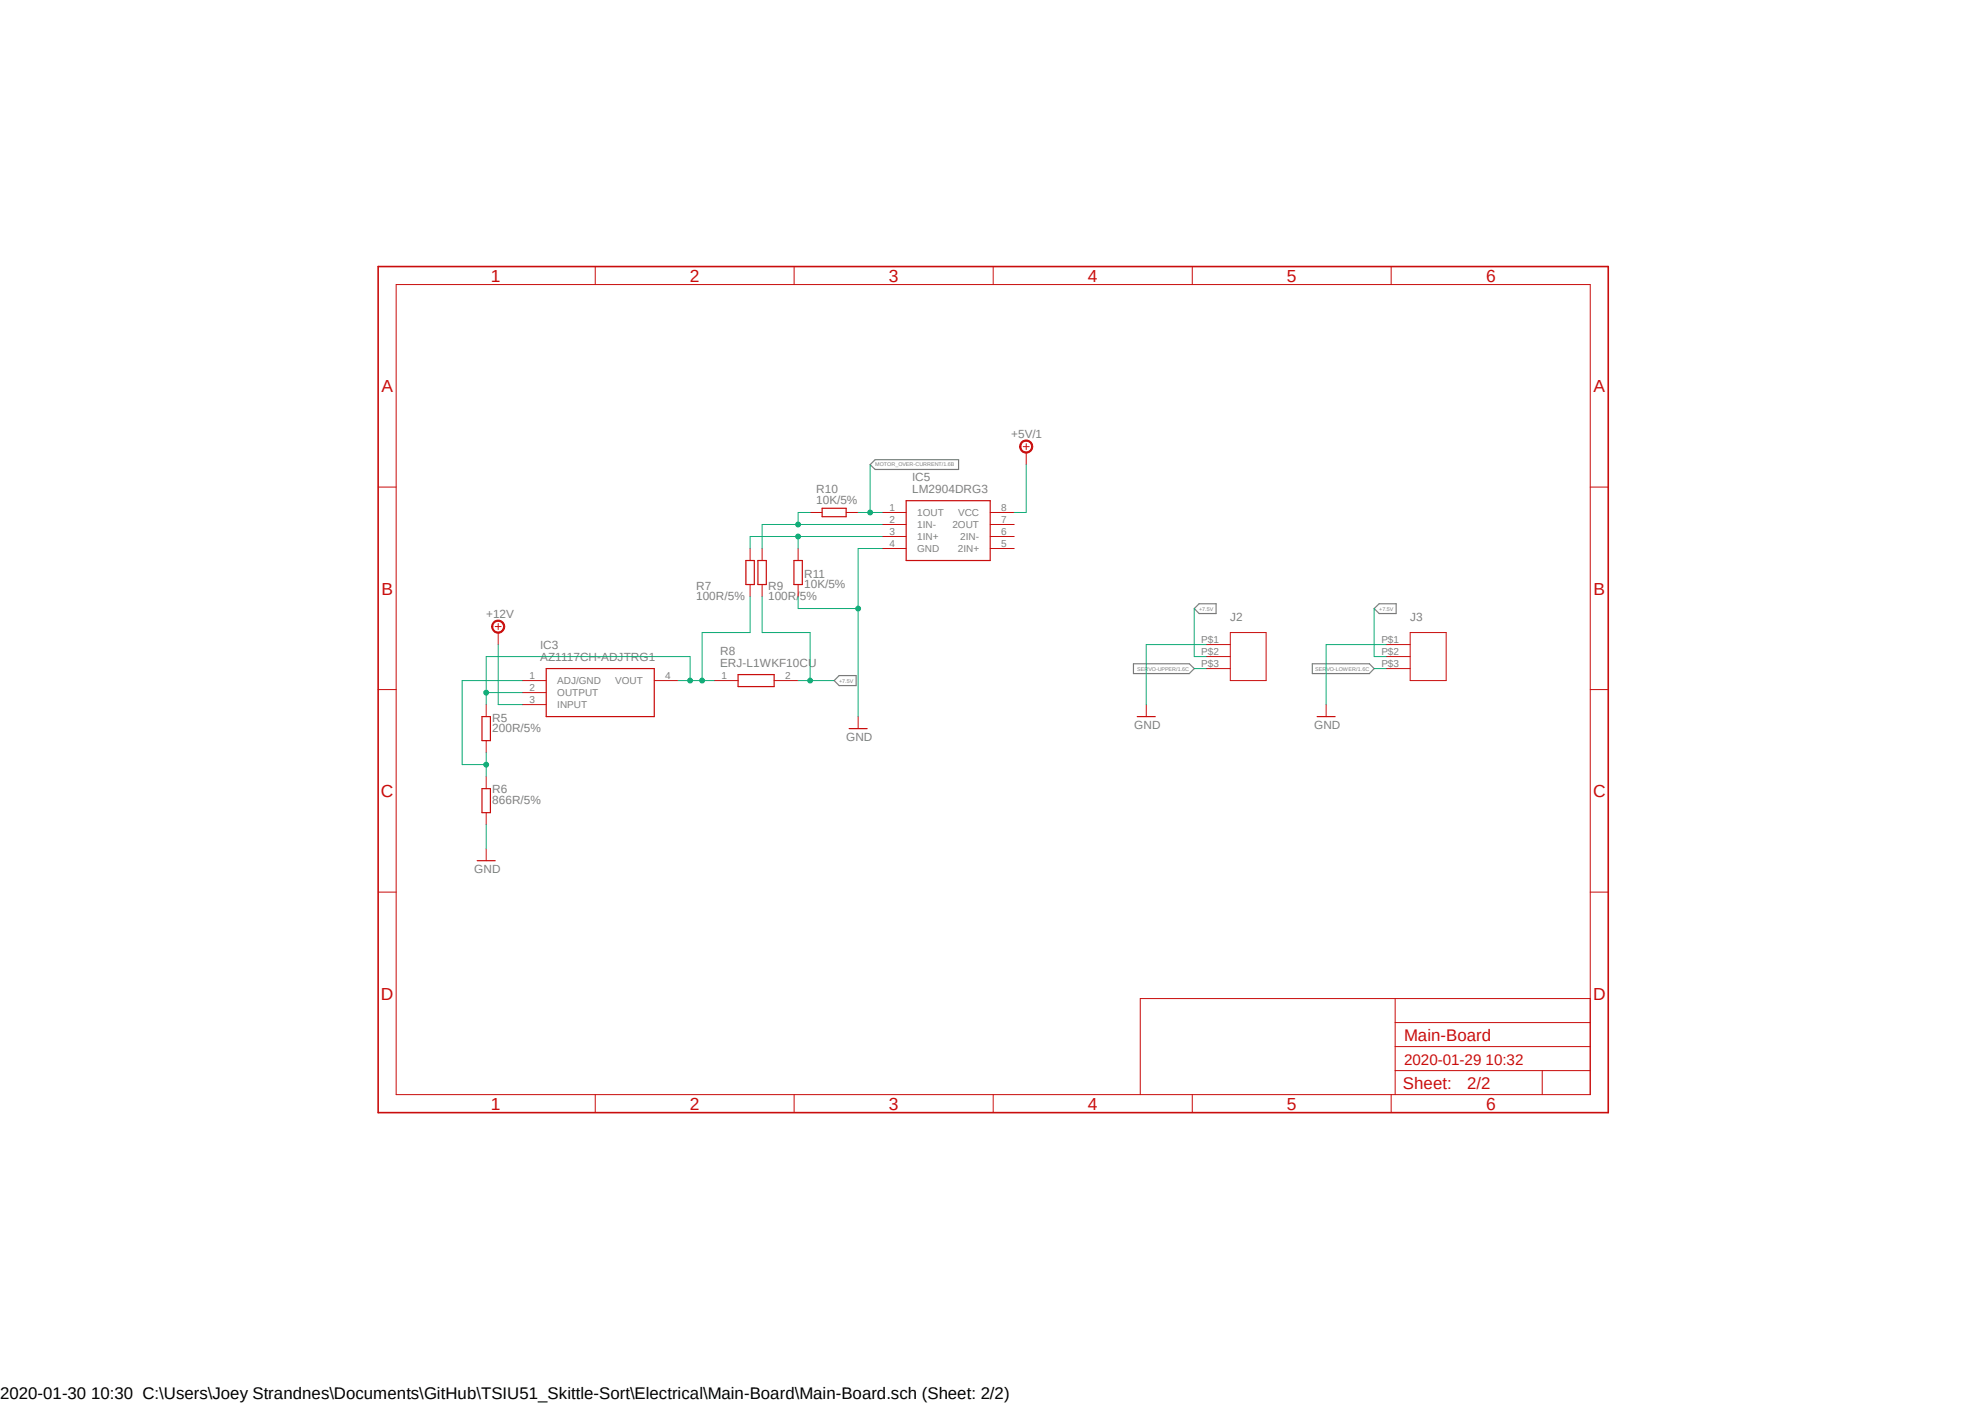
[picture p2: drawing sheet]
<svg xmlns="http://www.w3.org/2000/svg" width="420mm" height="297mm" viewBox="0 0 420 297" stroke-linecap="round" stroke-linejoin="round" font-family="sans-serif">
<path d="M79.5 56l261.2 179.9M340.7 56l-261.2 179.9" fill="none" stroke="#fff" stroke-width=".21"/>
<path d="M184.1 98.3l1.1-1.1h17.6v2.1h-17.6zM252.7 128.7l1-1h3.6v2.1h-3.6zM290.7 128.7l1.1-1h3.6v2.1h-3.6zM176.5 144l1-1.1h3.6v2.1h-3.6zM239.8 140.4h11.8l1.1 1-1.1 1.1h-11.8zM277.7 140.4h12l1 1-1 1.1h-12z" fill="none" stroke="#808080" stroke-width=".25"/>
<g fill="none" stroke="#c90d0c" stroke-width=".21">
<path d="M125.9 56.4v3.8M168 56.4v3.8M210.1 56.4v3.8M252.3 56.4v3.8M294.3 56.4v3.8M83.8 60.2h252.7v171.4h-252.7zM80 103h3.8M336.5 103h3.8M104.8 132.5h1.2M105.4 131.9v1.3M255.2 136.4h5.1M255.2 138.9h5.1"/>
<path d="M260.3 133.8h7.6v10.2h-7.6zM293.3 136.4h5.1M293.3 138.9h5.1M298.4 133.8h7.6v10.2h-7.6zM80 145.9h3.8M102.9 149.1v2.5M102.9 156.7v2.5M110.5 144h5.1M110.5 146.5h5.1M110.5 149.1h5.1M138.4 144h5.1M242.5 149.1v2.5"/>
<path d="M255.2 141.4h5.1M280.6 149.1v2.5M293.3 141.4h5.1M336.5 145.9h3.8M102.9 164.3v2.5M102.9 171.9v2.6M102.9 179.5v2.6M80 188.7h3.8M336.5 188.7h3.8M295.2 211.2v20.4M295.2 216.3h41.3M336.5 211.2h-95.2v20.4"/>
<path d="M125.9 231.6v3.8M168 231.6v3.8M210.1 231.6v3.8M252.3 231.6v3.8M294.3 231.6v3.8M295.2 226.5h41.3M295.2 221.4h41.3M326.3 226.5v5.1"/>
</g>
<path d="M80 56.4h260.3v179h-260.3z" fill="none" stroke="#c90d0c" stroke-width=".34"/>
<path d="M102 151.6h1.8v5.1h-1.8zM115.6 141.4h22.8v10.2h-22.8zM240.6 151.6h3.8M278.7 151.6h3.8M102 166.8h1.8v5.1h-1.8zM101 182.1h3.8" fill="none" stroke="#c90d0c" stroke-width=".25"/>
<path d="M104.4 131.7a1.39 1.39 0 0 1 2.2 .1 1.39 1.39 0 0 1-.8 2.1 1.39 1.39 0 0 1-1.8-1.4h.3a1.15 1.15 0 0 1 1.6-.9 1.15 1.15 0 0 1 .2 1.9 1.15 1.15 0 0 1-1.8-.6v-.4h-.3z" fill-rule="evenodd" fill="#c90d0c"/>
<path d="M216.5 94.5h1.3M217.1 93.9v1.2M186.6 108.4h5.1M186.6 111h5.1M186.6 113.5h5.1M186.6 116h5.1M209.5 108.4h5.1M209.5 111h5.1M209.5 113.5h5.1M209.5 116h5.1M104.4 131.7a1.39 1.39 0 0 1 2.2 .1 1.39 1.39 0 0 1-.8 2.1 1.39 1.39 0 0 1-1.8-1.4h.3a1.15 1.15 0 0 1 1.6-.9 1.15 1.15 0 0 1 .2 1.9 1.15 1.15 0 0 1-1.8-.6v-.4h-.3zM105.4 133.8v2.6" fill="none" stroke="#c90d0c" stroke-width=".21"/>
<path d="M191.7 105.9h17.8v12.7h-17.8z" fill="none" stroke="#c90d0c" stroke-width=".25"/>
<path d="M216.1 93.6a1.4 1.4 0 0 1 2.2 .1 1.4 1.4 0 0 1-.8 2.1 1.4 1.4 0 0 1-1.8-1.3h.3a1.13 1.13 0 0 1 1.5-1.1 1.13 1.13 0 0 1 .4 1.8 1.13 1.13 0 0 1-1.8-.3l-.1-.4h-.3z" fill-rule="evenodd" fill="#c90d0c"/>
<g fill="none" stroke="#c90d0c" stroke-width=".21">
<path d="M216.1 93.6a1.4 1.4 0 0 1 2.2 .1 1.4 1.4 0 0 1-.8 2.1 1.4 1.4 0 0 1-1.8-1.3h.3a1.13 1.13 0 0 1 1.5-1.1 1.13 1.13 0 0 1 .4 1.8 1.13 1.13 0 0 1-1.8-.3l-.1-.4h-.3zM217.1 95.8v2.5M158.7 116v2.6M161.2 116v2.6M168.9 116v2.6M171.4 108.4h2.5M179 108.4h2.6M158.7 123.7v2.5M161.2 123.7v2.5M168.9 123.7v2.5M151.1 144h5.1M163.8 144h5.1"/>
<path d="M181.6 151.6v2.5"/>
</g>
<path d="M157.8 118.6h1.8v5.1h-1.8zM160.4 118.6h1.7v5.1h-1.7zM168 118.6h1.8v5.1h-1.8zM173.9 107.5h5.1v1.8h-5.1zM156.2 142.7h7.6v2.5h-7.6zM179.7 154.1h3.8" fill="none" stroke="#c90d0c" stroke-width=".25"/>
<path d="M186.6 116h-5v35.6M168.9 126.2v2.5h12.7M255.2 136.4h-12.7v12.7M293.3 136.4h-12.7v12.7M102.9 174.5v5" fill="none" stroke="#0dab76" stroke-width=".21"/>
<circle cx="181.6" cy="128.7" r=".51" fill="#0dab76"/>
<g fill="none" stroke="#0dab76" stroke-width=".21">
<path d="M105.4 136.4v12.7h5.1M161.2 126.2v7.6h10.2v10.2M252.7 128.7v10.2h2.5M290.7 128.7v10.2h2.6M168.9 144h7.6M252.7 141.4h2.5M290.7 141.4h2.6"/>
<circle cx="181.6" cy="128.7" r=".51"/>
</g>
<circle cx="171.4" cy="144" r=".51" fill="#0dab76"/>
<g fill="none" stroke="#0dab76" stroke-width=".21">
<path d="M102.9 159.2v5.1M97.8 161.8h5.1"/>
<circle cx="171.4" cy="144" r=".51"/>
</g>
<circle cx="102.9" cy="161.8" r=".51" fill="#0dab76"/>
<g fill="none" stroke="#0dab76" stroke-width=".21">
<path d="M102.9 138.9v10.2M102.9 146.5h7.6M110.5 144h-12.7v17.8"/>
<circle cx="102.9" cy="161.8" r=".51"/>
</g>
<circle cx="102.9" cy="146.5" r=".51" fill="#0dab76"/>
<g fill="none" stroke="#0dab76" stroke-width=".21">
<path d="M102.9 138.9h43.1v5.1h-2.5M148.5 144h2.6"/>
<circle cx="102.9" cy="146.5" r=".51"/>
</g>
<circle cx="146" cy="144" r=".51" fill="#0dab76"/>
<g fill="none" stroke="#0dab76" stroke-width=".21">
<path d="M148.5 133.8v10.2h-2.5"/>
<circle cx="146" cy="144" r=".51"/>
</g>
<circle cx="148.5" cy="144" r=".51" fill="#0dab76"/>
<g fill="none" stroke="#0dab76" stroke-width=".21">
<path d="M184.1 98.3v10.1M181.6 108.4h5M158.7 126.2v7.6h-10.2"/>
<circle cx="148.5" cy="144" r=".51"/>
</g>
<circle cx="184.1" cy="108.4" r=".51" fill="#0dab76"/>
<g fill="none" stroke="#0dab76" stroke-width=".21">
<path d="M217.1 98.3v10.1h-2.5M168.9 113.5v2.5M186.6 113.5h-27.9v2.5"/>
<circle cx="184.1" cy="108.4" r=".51"/>
</g>
<circle cx="168.9" cy="113.5" r=".51" fill="#0dab76"/>
<g fill="none" stroke="#0dab76" stroke-width=".21">
<path d="M171.4 108.4h-2.5v2.6M186.6 111h-25.4v5"/>
<circle cx="168.9" cy="113.5" r=".51"/>
</g>
<circle cx="168.9" cy="111" r=".51" fill="#0dab76"/>
<circle cx="168.9" cy="111" r=".51" fill="none" stroke="#0dab76" stroke-width=".21"/>
<g font-size="3.7" fill="#c90d0c">
<text x="103.8" y="59.6">1</text>
<text x="146" y="59.6">2</text>
<text x="188.1" y="59.6">3</text>
<text x="230.2" y="59.6">4</text>
<text x="272.3" y="59.6">5</text>
<text x="314.4" y="59.6">6</text>
<text x="80.7" y="82.9">A</text>
<text x="337.1" y="82.9">A</text>
<text x="80.7" y="125.8">B</text>
<text x="337.1" y="125.8">B</text>
<text x="80.6" y="168.6">C</text>
<text x="337.1" y="168.6">C</text>
<text x="80.6" y="211.5">D</text>
<text x="337.1" y="211.5">D</text>
<text x="103.8" y="234.8">1</text>
<text x="146" y="234.8">2</text>
<text x="188.1" y="234.8">3</text>
<text x="230.2" y="234.8">4</text>
<text x="272.3" y="234.8">5</text>
<text x="314.4" y="234.8">6</text>
</g>
<g font-size="3.6" fill="#c90d0c">
<text x="297.1" y="220.1">Main-Board</text>
<text x="296.8" y="230.4">Sheet:</text>
<text x="310.4" y="230.3">2/2</text>
</g>
<text font-size="3.6" x="0" y="296">2020-01-30 10:30 C:\Users\Joey Strandnes\Documents\GitHub\TSIU51_Skittle-Sort\Electrical\Main-Board\Main-Board.sch (Sheet: 2/2)</text>
<text font-size="3.2" fill="#c90d0c" x="297.1" y="225.2">2020-01-29 10:32</text>
<g font-size="2.5" fill="#808080">
<text x="214" y="92.6">+5V/1</text>
<text x="193" y="101.7">IC5</text>
<text x="172.7" y="106.7">10K/5%</text>
<text x="172.7" y="104.4">R10</text>
<text x="193" y="104.3">LM2904DRG3</text>
<text x="147.3" y="124.7">R7</text>
<text x="162.5" y="124.7">R9</text>
<text x="170.1" y="124.4">10K/5%</text>
<text x="170.1" y="122.2">R11</text>
<text x="102.9" y="130.6">+12V</text>
<text x="147.3" y="127">100R/5%</text>
<text x="162.5" y="127">100R/5%</text>
<text x="260.3" y="131.3">J2</text>
<text x="298.4" y="131.3">J3</text>
<text x="114.3" y="137.2">IC3</text>
<text x="114.3" y="139.8">AZ1117CH-ADJTRG1</text>
<text x="152.4" y="141.1">ERJ-L1WKF10CU</text>
<text x="152.4" y="138.5">R8</text>
<text x="104.1" y="154.9">200R/5%</text>
<text x="104.1" y="152.7">R5</text>
<text x="240" y="154.1">GND</text>
<text x="278.1" y="154.1">GND</text>
<text x="179" y="156.7">GND</text>
<text x="104.1" y="167.9">R6</text>
<text x="104.1" y="170.1">866R/5%</text>
<text x="100.3" y="184.6">GND</text>
</g>
<g font-size="2.1" fill="#808080">
<text x="188.2" y="108.1">1</text>
<text x="188.2" y="110.6">2</text>
<text x="188.2" y="113.2">3</text>
<text x="194.1" y="109.2">1OUT</text>
<text x="194.1" y="111.7">1IN-</text>
<text x="201.5" y="111.7">2OUT</text>
<text x="202.7" y="109.2">VCC</text>
<text x="211.8" y="113.2">6</text>
<text x="211.8" y="110.6">7</text>
<text x="211.8" y="108.1">8</text>
<text x="188.2" y="115.7">4</text>
<text x="194.1" y="114.3">1IN+</text>
<text x="194.1" y="116.8">GND</text>
<text x="202.6" y="116.8">2IN+</text>
<text x="203.2" y="114.3">2IN-</text>
<text x="211.8" y="115.7">5</text>
<text x="254.2" y="136">P$1</text>
<text x="292.3" y="136">P$1</text>
<text x="112.1" y="143.6">1</text>
<text x="140.8" y="143.6">4</text>
<text x="152.7" y="143.6">1</text>
<text x="166.2" y="143.6">2</text>
<text x="254.2" y="138.6">P$2</text>
<text x="254.2" y="141.1">P$3</text>
<text x="292.3" y="138.6">P$2</text>
<text x="292.3" y="141.1">P$3</text>
<text x="112.1" y="146.2">2</text>
<text x="112.1" y="148.7">3</text>
<text x="117.9" y="144.7">ADJ/GND</text>
<text x="117.9" y="147.3">OUTPUT</text>
<text x="117.9" y="149.8">INPUT</text>
<text x="130.2" y="144.7">VOUT</text>
</g>
<g font-size="1.1" fill="#808080">
<text x="185.2" y="98.7">MOTOR_OVER-CURRENT/1.6B</text>
<text x="253.7" y="129.2">+7.5V</text>
<text x="291.8" y="129.2">+7.5V</text>
<text x="240.6" y="141.9">SERVO-UPPER/1.6C</text>
<text x="278.3" y="141.9">SERVO-LOWER/1.6C</text>
<text x="177.5" y="144.4">+7.5V</text>
</g>
</svg>
